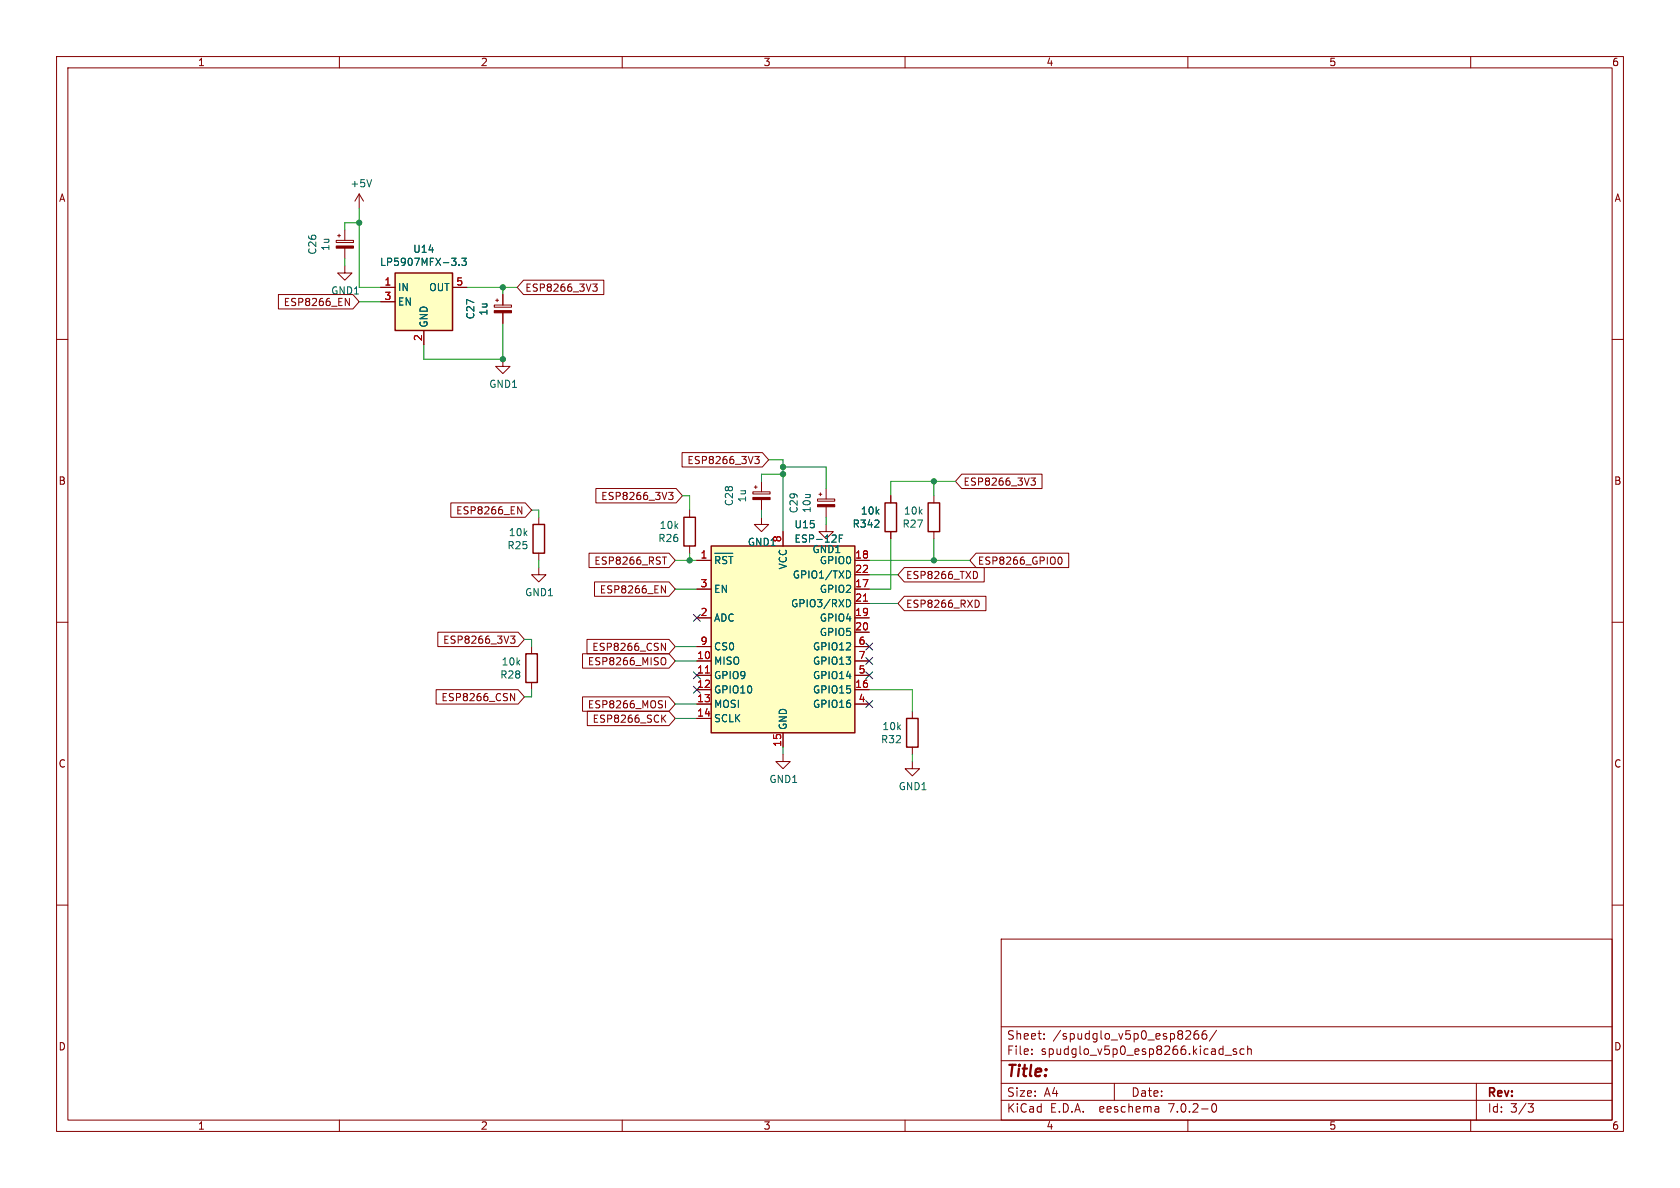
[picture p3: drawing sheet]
(kicad_sch (version 20230121) (generator eeschema)

 (paper "A4")

 (lib_symbols
  (symbol "Device:R" (pin_numbers hide) (pin_names (offset 0)) (in_bom yes) (on_board yes)
   (property "Reference" "R" (at 2.032 0 90) (effects (font (size 1.27 1.27))))
   (property "Value" "R" (at 0 0 90) (effects (font (size 1.27 1.27))))
   (property "Footprint" "" (at -1.778 0 90) (effects (font (size 1.27 1.27)) hide))
   (property "Datasheet" "~" (at 0 0 0) (effects (font (size 1.27 1.27)) hide))
   (symbol "R_0_1"
    (rectangle (start -1.016 -2.54) (end 1.016 2.54) (stroke (width 0.254) (type default)) (fill (type none))))
   (symbol "R_1_1"
    (pin passive line (at 0 3.81 270) (length 1.27) (name "~" (effects (font (size 1.27 1.27)))) (number "1" (effects (font (size 1.27 1.27)))))
    (pin passive line (at 0 -3.81 90) (length 1.27) (name "~" (effects (font (size 1.27 1.27)))) (number "2" (effects (font (size 1.27 1.27)))))))
  (symbol "RF_Module:ESP-12F" (in_bom yes) (on_board yes)
   (property "Reference" "U" (at -12.7 19.05 0) (effects (font (size 1.27 1.27)) (justify left)))
   (property "Value" "ESP-12F" (at 12.7 19.05 0) (effects (font (size 1.27 1.27)) (justify right)))
   (property "Footprint" "RF_Module:ESP-12E" (at 0 0 0) (effects (font (size 1.27 1.27)) hide))
   (property "Datasheet" "http://wiki.ai-thinker.com/_media/esp8266/esp8266_series_modules_user_manual_v1.1.pdf" (at -8.89 2.54 0) (effects (font (size 1.27 1.27)) hide))
   (symbol "ESP-12F_0_1"
    (rectangle (start -12.7 17.78) (end 12.7 -15.24) (stroke (width 0.254) (type default)) (fill (type background))))
   (symbol "ESP-12F_1_1"
    (pin input line (at -15.24 15.24 0) (length 2.54) (name "~{RST}" (effects (font (size 1.27 1.27)))) (number "1" (effects (font (size 1.27 1.27)))))
    (pin bidirectional line (at -15.24 -2.54 0) (length 2.54) (name "MISO" (effects (font (size 1.27 1.27)))) (number "10" (effects (font (size 1.27 1.27)))))
    (pin bidirectional line (at -15.24 -5.08 0) (length 2.54) (name "GPIO9" (effects (font (size 1.27 1.27)))) (number "11" (effects (font (size 1.27 1.27)))))
    (pin bidirectional line (at -15.24 -7.62 0) (length 2.54) (name "GPIO10" (effects (font (size 1.27 1.27)))) (number "12" (effects (font (size 1.27 1.27)))))
    (pin bidirectional line (at -15.24 -10.16 0) (length 2.54) (name "MOSI" (effects (font (size 1.27 1.27)))) (number "13" (effects (font (size 1.27 1.27)))))
    (pin bidirectional line (at -15.24 -12.7 0) (length 2.54) (name "SCLK" (effects (font (size 1.27 1.27)))) (number "14" (effects (font (size 1.27 1.27)))))
    (pin power_in line (at 0 -17.78 90) (length 2.54) (name "GND" (effects (font (size 1.27 1.27)))) (number "15" (effects (font (size 1.27 1.27)))))
    (pin bidirectional line (at 15.24 -7.62 180) (length 2.54) (name "GPIO15" (effects (font (size 1.27 1.27)))) (number "16" (effects (font (size 1.27 1.27)))))
    (pin bidirectional line (at 15.24 10.16 180) (length 2.54) (name "GPIO2" (effects (font (size 1.27 1.27)))) (number "17" (effects (font (size 1.27 1.27)))))
    (pin bidirectional line (at 15.24 15.24 180) (length 2.54) (name "GPIO0" (effects (font (size 1.27 1.27)))) (number "18" (effects (font (size 1.27 1.27)))))
    (pin bidirectional line (at 15.24 5.08 180) (length 2.54) (name "GPIO4" (effects (font (size 1.27 1.27)))) (number "19" (effects (font (size 1.27 1.27)))))
    (pin input line (at -15.24 5.08 0) (length 2.54) (name "ADC" (effects (font (size 1.27 1.27)))) (number "2" (effects (font (size 1.27 1.27)))))
    (pin bidirectional line (at 15.24 2.54 180) (length 2.54) (name "GPIO5" (effects (font (size 1.27 1.27)))) (number "20" (effects (font (size 1.27 1.27)))))
    (pin bidirectional line (at 15.24 7.62 180) (length 2.54) (name "GPIO3/RXD" (effects (font (size 1.27 1.27)))) (number "21" (effects (font (size 1.27 1.27)))))
    (pin bidirectional line (at 15.24 12.7 180) (length 2.54) (name "GPIO1/TXD" (effects (font (size 1.27 1.27)))) (number "22" (effects (font (size 1.27 1.27)))))
    (pin input line (at -15.24 10.16 0) (length 2.54) (name "EN" (effects (font (size 1.27 1.27)))) (number "3" (effects (font (size 1.27 1.27)))))
    (pin bidirectional line (at 15.24 -10.16 180) (length 2.54) (name "GPIO16" (effects (font (size 1.27 1.27)))) (number "4" (effects (font (size 1.27 1.27)))))
    (pin bidirectional line (at 15.24 -5.08 180) (length 2.54) (name "GPIO14" (effects (font (size 1.27 1.27)))) (number "5" (effects (font (size 1.27 1.27)))))
    (pin bidirectional line (at 15.24 0 180) (length 2.54) (name "GPIO12" (effects (font (size 1.27 1.27)))) (number "6" (effects (font (size 1.27 1.27)))))
    (pin bidirectional line (at 15.24 -2.54 180) (length 2.54) (name "GPIO13" (effects (font (size 1.27 1.27)))) (number "7" (effects (font (size 1.27 1.27)))))
    (pin power_in line (at 0 20.32 270) (length 2.54) (name "VCC" (effects (font (size 1.27 1.27)))) (number "8" (effects (font (size 1.27 1.27)))))
    (pin input line (at -15.24 0 0) (length 2.54) (name "CS0" (effects (font (size 1.27 1.27)))) (number "9" (effects (font (size 1.27 1.27)))))))
  (symbol "Regulator_Linear:LP5907MFX-3.3" (in_bom yes) (on_board yes)
   (property "Reference" "U" (at -3.81 6.35 0) (effects (font (size 1.27 1.27))))
   (property "Value" "LP5907MFX-3.3" (at 6.35 6.35 0) (effects (font (size 1.27 1.27))))
   (property "Footprint" "Package_TO_SOT_SMD:SOT-23-5" (at 0 8.89 0) (effects (font (size 1.27 1.27)) hide))
   (property "Datasheet" "http://www.ti.com/lit/ds/symlink/lp5907.pdf" (at 0 12.7 0) (effects (font (size 1.27 1.27)) hide))
   (symbol "LP5907MFX-3.3_0_1"
    (rectangle (start -5.08 -5.08) (end 5.08 5.08) (stroke (width 0.254) (type default)) (fill (type background)))
    (pin power_in line (at -7.62 2.54 0) (length 2.54) (name "IN" (effects (font (size 1.27 1.27)))) (number "1" (effects (font (size 1.27 1.27)))))
    (pin power_in line (at 0 -7.62 90) (length 2.54) (name "GND" (effects (font (size 1.27 1.27)))) (number "2" (effects (font (size 1.27 1.27)))))
    (pin input line (at -7.62 0 0) (length 2.54) (name "EN" (effects (font (size 1.27 1.27)))) (number "3" (effects (font (size 1.27 1.27)))))
    (pin no_connect line (at 5.08 0 180) (length 2.54) hide (name "NC" (effects (font (size 1.27 1.27)))) (number "4" (effects (font (size 1.27 1.27)))))
    (pin power_out line (at 7.62 2.54 180) (length 2.54) (name "OUT" (effects (font (size 1.27 1.27)))) (number "5" (effects (font (size 1.27 1.27)))))))
  (symbol "power:+5V" (power) (pin_names (offset 0)) (in_bom yes) (on_board yes)
   (property "Reference" "#PWR" (at 0 -3.81 0) (effects (font (size 1.27 1.27)) hide))
   (property "Value" "+5V" (at 0 3.556 0) (effects (font (size 1.27 1.27))))
   (property "Footprint" "" (at 0 0 0) (effects (font (size 1.27 1.27)) hide))
   (property "Datasheet" "" (at 0 0 0) (effects (font (size 1.27 1.27)) hide))
   (symbol "+5V_0_1"
    (polyline (pts (xy -0.762 1.27) (xy 0 2.54)) (stroke (width 0) (type default)) (fill (type none)))
    (polyline (pts (xy 0 0) (xy 0 2.54)) (stroke (width 0) (type default)) (fill (type none)))
    (polyline (pts (xy 0 2.54) (xy 0.762 1.27)) (stroke (width 0) (type default)) (fill (type none))))
   (symbol "+5V_1_1"
    (pin power_in line (at 0 0 90) (length 0) hide (name "+5V" (effects (font (size 1.27 1.27)))) (number "1" (effects (font (size 1.27 1.27)))))))
  (symbol "power:GND1" (power) (pin_names (offset 0)) (in_bom yes) (on_board yes)
   (property "Reference" "#PWR" (at 0 -6.35 0) (effects (font (size 1.27 1.27)) hide))
   (property "Value" "GND1" (at 0 -3.81 0) (effects (font (size 1.27 1.27))))
   (property "Footprint" "" (at 0 0 0) (effects (font (size 1.27 1.27)) hide))
   (property "Datasheet" "" (at 0 0 0) (effects (font (size 1.27 1.27)) hide))
   (symbol "GND1_0_1"
    (polyline (pts (xy 0 0) (xy 0 -1.27) (xy 1.27 -1.27) (xy 0 -2.54) (xy -1.27 -1.27) (xy 0 -1.27)) (stroke (width 0) (type default)) (fill (type none))))
   (symbol "GND1_1_1"
    (pin power_in line (at 0 0 270) (length 0) hide (name "GND1" (effects (font (size 1.27 1.27)))) (number "1" (effects (font (size 1.27 1.27)))))))
  (symbol "spudglo_driver_v3p1-rescue:CP_Small-Device" (pin_numbers hide) (pin_names (offset 0.254) hide) (in_bom yes) (on_board yes)
   (property "Reference" "C" (at 0.254 1.778 0) (effects (font (size 1.27 1.27)) (justify left)))
   (property "Value" "CP_Small-Device" (at 0.254 -2.032 0) (effects (font (size 1.27 1.27)) (justify left)))
   (property "Footprint" "" (at 0 0 0) (effects (font (size 1.27 1.27)) hide))
   (property "Datasheet" "" (at 0 0 0) (effects (font (size 1.27 1.27)) hide))
   (symbol "CP_Small-Device_0_1"
    (rectangle (start -1.524 -0.3048) (end 1.524 -0.6858) (stroke (width 0) (type default)) (fill (type outline)))
    (rectangle (start -1.524 0.6858) (end 1.524 0.3048) (stroke (width 0) (type default)) (fill (type none)))
    (polyline (pts (xy -1.27 1.524) (xy -0.762 1.524)) (stroke (width 0) (type default)) (fill (type none)))
    (polyline (pts (xy -1.016 1.27) (xy -1.016 1.778)) (stroke (width 0) (type default)) (fill (type none))))
   (symbol "CP_Small-Device_1_1"
    (pin passive line (at 0 2.54 270) (length 1.8542) (name "~" (effects (font (size 1.27 1.27)))) (number "1" (effects (font (size 1.27 1.27)))))
    (pin passive line (at 0 -2.54 90) (length 1.8542) (name "~" (effects (font (size 1.27 1.27)))) (number "2" (effects (font (size 1.27 1.27))))))))

 (junction (at 138.43 82.55) (diameter 0) (color 0 0 0 0))
 (junction (at 88.9 50.8) (diameter 0) (color 0 0 0 0))
 (junction (at 121.92 99.06) (diameter 0) (color 0 0 0 0))
 (junction (at 138.43 83.82) (diameter 0) (color 0 0 0 0))
 (junction (at 88.9 63.5) (diameter 0) (color 0 0 0 0))
 (junction (at 63.5 39.37) (diameter 0) (color 0 0 0 0))
 (junction (at 165.1 99.06) (diameter 0) (color 0 0 0 0))
 (junction (at 165.1 85.09) (diameter 0) (color 0 0 0 0))

 (no_connect (at 153.67 124.46))
 (no_connect (at 123.19 119.38))
 (no_connect (at 153.67 114.3))
 (no_connect (at 153.67 119.38))
 (no_connect (at 153.67 116.84))
 (no_connect (at 123.19 109.22))
 (no_connect (at 123.19 121.92))

 (wire (pts (xy 146.05 91.44) (xy 146.05 92.71)) (stroke (width 0) (type default)))
 (wire (pts (xy 74.93 63.5) (xy 88.9 63.5)) (stroke (width 0) (type default)))
 (wire (pts (xy 93.98 113.03) (xy 92.71 113.03)) (stroke (width 0) (type default)))
 (wire (pts (xy 63.5 36.83) (xy 63.5 39.37)) (stroke (width 0) (type default)))
 (wire (pts (xy 138.43 83.82) (xy 138.43 82.55)) (stroke (width 0) (type default)))
 (wire (pts (xy 153.67 101.6) (xy 158.75 101.6)) (stroke (width 0) (type default)))
 (wire (pts (xy 95.25 91.44) (xy 95.25 90.17)) (stroke (width 0) (type default)))
 (wire (pts (xy 153.67 104.14) (xy 157.48 104.14)) (stroke (width 0) (type default)))
 (wire (pts (xy 165.1 95.25) (xy 165.1 99.06)) (stroke (width 0) (type default)))
 (wire (pts (xy 119.38 114.3) (xy 123.19 114.3)) (stroke (width 0) (type default)))
 (wire (pts (xy 119.38 116.84) (xy 123.19 116.84)) (stroke (width 0) (type default)))
 (wire (pts (xy 161.29 121.92) (xy 161.29 125.73)) (stroke (width 0) (type default)))
 (wire (pts (xy 60.96 45.72) (xy 60.96 46.99)) (stroke (width 0) (type default)))
 (wire (pts (xy 93.98 123.19) (xy 92.71 123.19)) (stroke (width 0) (type default)))
 (wire (pts (xy 119.38 127) (xy 123.19 127)) (stroke (width 0) (type default)))
 (wire (pts (xy 134.62 90.17) (xy 134.62 91.44)) (stroke (width 0) (type default)))
 (wire (pts (xy 121.92 87.63) (xy 120.65 87.63)) (stroke (width 0) (type default)))
 (wire (pts (xy 121.92 97.79) (xy 121.92 99.06)) (stroke (width 0) (type default)))
 (wire (pts (xy 161.29 133.35) (xy 161.29 134.62)) (stroke (width 0) (type default)))
 (wire (pts (xy 138.43 132.08) (xy 138.43 133.35)) (stroke (width 0) (type default)))
 (wire (pts (xy 88.9 52.07) (xy 88.9 50.8)) (stroke (width 0) (type default)))
 (wire (pts (xy 153.67 121.92) (xy 161.29 121.92)) (stroke (width 0) (type default)))
 (wire (pts (xy 93.98 114.3) (xy 93.98 113.03)) (stroke (width 0) (type default)))
 (wire (pts (xy 153.67 106.68) (xy 158.75 106.68)) (stroke (width 0) (type default)))
 (wire (pts (xy 134.62 85.09) (xy 134.62 83.82)) (stroke (width 0) (type default)))
 (wire (pts (xy 138.43 82.55) (xy 138.43 81.28)) (stroke (width 0) (type default)))
 (wire (pts (xy 95.25 99.06) (xy 95.25 100.33)) (stroke (width 0) (type default)))
 (wire (pts (xy 121.92 90.17) (xy 121.92 87.63)) (stroke (width 0) (type default)))
 (wire (pts (xy 157.48 104.14) (xy 157.48 95.25)) (stroke (width 0) (type default)))
 (wire (pts (xy 60.96 39.37) (xy 63.5 39.37)) (stroke (width 0) (type default)))
 (wire (pts (xy 165.1 85.09) (xy 157.48 85.09)) (stroke (width 0) (type default)))
 (wire (pts (xy 165.1 85.09) (xy 165.1 87.63)) (stroke (width 0) (type default)))
 (wire (pts (xy 168.91 85.09) (xy 165.1 85.09)) (stroke (width 0) (type default)))
 (wire (pts (xy 95.25 90.17) (xy 93.98 90.17)) (stroke (width 0) (type default)))
 (wire (pts (xy 165.1 99.06) (xy 171.45 99.06)) (stroke (width 0) (type default)))
 (wire (pts (xy 119.38 124.46) (xy 123.19 124.46)) (stroke (width 0) (type default)))
 (wire (pts (xy 63.5 39.37) (xy 63.5 50.8)) (stroke (width 0) (type default)))
 (wire (pts (xy 74.93 60.96) (xy 74.93 63.5)) (stroke (width 0) (type default)))
 (wire (pts (xy 138.43 93.98) (xy 138.43 83.82)) (stroke (width 0) (type default)))
 (wire (pts (xy 138.43 81.28) (xy 135.89 81.28)) (stroke (width 0) (type default)))
 (wire (pts (xy 146.05 82.55) (xy 138.43 82.55)) (stroke (width 0) (type default)))
 (wire (pts (xy 60.96 40.64) (xy 60.96 39.37)) (stroke (width 0) (type default)))
 (wire (pts (xy 63.5 53.34) (xy 67.31 53.34)) (stroke (width 0) (type default)))
 (wire (pts (xy 153.67 99.06) (xy 165.1 99.06)) (stroke (width 0) (type default)))
 (wire (pts (xy 121.92 99.06) (xy 123.19 99.06)) (stroke (width 0) (type default)))
 (wire (pts (xy 157.48 85.09) (xy 157.48 87.63)) (stroke (width 0) (type default)))
 (wire (pts (xy 88.9 57.15) (xy 88.9 63.5)) (stroke (width 0) (type default)))
 (wire (pts (xy 88.9 50.8) (xy 82.55 50.8)) (stroke (width 0) (type default)))
 (wire (pts (xy 119.38 104.14) (xy 123.19 104.14)) (stroke (width 0) (type default)))
 (wire (pts (xy 93.98 121.92) (xy 93.98 123.19)) (stroke (width 0) (type default)))
 (wire (pts (xy 146.05 86.36) (xy 146.05 82.55)) (stroke (width 0) (type default)))
 (wire (pts (xy 119.38 99.06) (xy 121.92 99.06)) (stroke (width 0) (type default)))
 (wire (pts (xy 88.9 50.8) (xy 91.44 50.8)) (stroke (width 0) (type default)))
 (wire (pts (xy 63.5 50.8) (xy 67.31 50.8)) (stroke (width 0) (type default)))
 (wire (pts (xy 134.62 83.82) (xy 138.43 83.82)) (stroke (width 0) (type default)))

 (global_label "ESP8266_MISO" (shape input) (at 119.38 116.84 180) (fields_autoplaced) (effects (font (size 1.27 1.27)) (justify right))
  (property "Intersheetrefs" "${INTERSHEET_REFS}" (at 102.4439 116.84 0) (effects (font (size 1.27 1.27)) (justify right) hide)))
 (global_label "ESP8266_3V3" (shape input) (at 120.65 87.63 180) (fields_autoplaced) (effects (font (size 1.27 1.27)) (justify right))
  (property "Intersheetrefs" "${INTERSHEET_REFS}" (at 104.8025 87.63 0) (effects (font (size 1.27 1.27)) (justify right) hide)))
 (global_label "ESP8266_RST" (shape input) (at 119.38 99.06 180) (fields_autoplaced) (effects (font (size 1.27 1.27)) (justify right))
  (property "Intersheetrefs" "${INTERSHEET_REFS}" (at 103.593 99.06 0) (effects (font (size 1.27 1.27)) (justify right) hide)))
 (global_label "ESP8266_3V3" (shape input) (at 91.44 50.8 0) (fields_autoplaced) (effects (font (size 1.27 1.27)) (justify left))
  (property "Intersheetrefs" "${INTERSHEET_REFS}" (at 107.2875 50.8 0) (effects (font (size 1.27 1.27)) (justify left) hide)))
 (global_label "ESP8266_EN" (shape input) (at 93.98 90.17 180) (fields_autoplaced) (effects (font (size 1.27 1.27)) (justify right))
  (property "Intersheetrefs" "${INTERSHEET_REFS}" (at 79.1606 90.17 0) (effects (font (size 1.27 1.27)) (justify right) hide)))
 (global_label "ESP8266_CSN" (shape input) (at 92.71 123.19 180) (fields_autoplaced) (effects (font (size 1.27 1.27)) (justify right))
  (property "Intersheetrefs" "${INTERSHEET_REFS}" (at 76.5601 123.19 0) (effects (font (size 1.27 1.27)) (justify right) hide)))
 (global_label "ESP8266_3V3" (shape input) (at 135.89 81.28 180) (fields_autoplaced) (effects (font (size 1.27 1.27)) (justify right))
  (property "Intersheetrefs" "${INTERSHEET_REFS}" (at 120.0425 81.28 0) (effects (font (size 1.27 1.27)) (justify right) hide)))
 (global_label "ESP8266_TXD" (shape input) (at 158.75 101.6 0) (fields_autoplaced) (effects (font (size 1.27 1.27)) (justify left))
  (property "Intersheetrefs" "${INTERSHEET_REFS}" (at 174.537 101.6 0) (effects (font (size 1.27 1.27)) (justify left) hide)))
 (global_label "ESP8266_SCK" (shape input) (at 119.38 127 180) (fields_autoplaced) (effects (font (size 1.27 1.27)) (justify right))
  (property "Intersheetrefs" "${INTERSHEET_REFS}" (at 103.2906 127 0) (effects (font (size 1.27 1.27)) (justify right) hide)))
 (global_label "ESP8266_GPIO0" (shape input) (at 171.45 99.06 0) (fields_autoplaced) (effects (font (size 1.27 1.27)) (justify left))
  (property "Intersheetrefs" "${INTERSHEET_REFS}" (at 189.4747 99.06 0) (effects (font (size 1.27 1.27)) (justify left) hide)))
 (global_label "ESP8266_CSN" (shape input) (at 119.38 114.3 180) (fields_autoplaced) (effects (font (size 1.27 1.27)) (justify right))
  (property "Intersheetrefs" "${INTERSHEET_REFS}" (at 103.2301 114.3 0) (effects (font (size 1.27 1.27)) (justify right) hide)))
 (global_label "ESP8266_3V3" (shape input) (at 92.71 113.03 180) (fields_autoplaced) (effects (font (size 1.27 1.27)) (justify right))
  (property "Intersheetrefs" "${INTERSHEET_REFS}" (at 76.8625 113.03 0) (effects (font (size 1.27 1.27)) (justify right) hide)))
 (global_label "ESP8266_RXD" (shape input) (at 158.75 106.68 0) (fields_autoplaced) (effects (font (size 1.27 1.27)) (justify left))
  (property "Intersheetrefs" "${INTERSHEET_REFS}" (at 174.8394 106.68 0) (effects (font (size 1.27 1.27)) (justify left) hide)))
 (global_label "ESP8266_3V3" (shape input) (at 168.91 85.09 0) (fields_autoplaced) (effects (font (size 1.27 1.27)) (justify left))
  (property "Intersheetrefs" "${INTERSHEET_REFS}" (at 184.7575 85.09 0) (effects (font (size 1.27 1.27)) (justify left) hide)))
 (global_label "ESP8266_EN" (shape input) (at 119.38 104.14 180) (fields_autoplaced) (effects (font (size 1.27 1.27)) (justify right))
  (property "Intersheetrefs" "${INTERSHEET_REFS}" (at 104.5606 104.14 0) (effects (font (size 1.27 1.27)) (justify right) hide)))
 (global_label "ESP8266_EN" (shape input) (at 63.5 53.34 180) (fields_autoplaced) (effects (font (size 1.27 1.27)) (justify right))
  (property "Intersheetrefs" "${INTERSHEET_REFS}" (at 48.6806 53.34 0) (effects (font (size 1.27 1.27)) (justify right) hide)))
 (global_label "ESP8266_MOSI" (shape input) (at 119.38 124.46 180) (fields_autoplaced) (effects (font (size 1.27 1.27)) (justify right))
  (property "Intersheetrefs" "${INTERSHEET_REFS}" (at 102.4439 124.46 0) (effects (font (size 1.27 1.27)) (justify right) hide)))

 (symbol (lib_id "RF_Module:ESP-12F") (at 138.43 114.3 0) (unit 1) (in_bom yes) (on_board yes) (dnp no) (fields_autoplaced)
  (property "Reference" "U15" (at 140.3859 92.71 0) (effects (font (size 1.27 1.27)) (justify left)))
  (property "Value" "ESP-12F" (at 140.3859 95.25 0) (effects (font (size 1.27 1.27)) (justify left)))
  (property "Footprint" "RF_Module:ESP-12E" (at 138.43 114.3 0) (effects (font (size 1.27 1.27)) hide))
  (property "Datasheet" "http://wiki.ai-thinker.com/_media/esp8266/esp8266_series_modules_user_manual_v1.1.pdf" (at 129.54 111.76 0) (effects (font (size 1.27 1.27)) hide)) (pin "1") (pin "10") (pin "11") (pin "12") (pin "13") (pin "14") (pin "15") (pin "16") (pin "17") (pin "18") (pin "19") (pin "2") (pin "20") (pin "21") (pin "22") (pin "3") (pin "4") (pin "5") (pin "6") (pin "7") (pin "8") (pin "9")
  (instances (project "spudglo_driver_v5p0" (path "" (reference "U15") (unit 1)))))

 (symbol (lib_id "power:GND1") (at 146.05 92.71 0) (unit 1) (in_bom yes) (on_board yes) (dnp no)
  (property "Reference" "#PWR0142" (at 146.05 99.06 0) (effects (font (size 1.27 1.27)) hide))
  (property "Value" "GND1" (at 146.177 97.1042 0) (effects (font (size 1.27 1.27))))
  (property "Footprint" "" (at 146.05 92.71 0) (effects (font (size 1.27 1.27)) hide))
  (property "Datasheet" "" (at 146.05 92.71 0) (effects (font (size 1.27 1.27)) hide)) (pin "1")
  (instances (project "spudglo_v4p4_micro" (path "" (reference "#PWR0142") (unit 1))) (project "spudglo_driver_v5p0" (path "" (reference "#PWR0142") (unit 1)) (path "" (reference "#PWR047") (unit 1)))))

 (symbol (lib_id "power:GND1") (at 138.43 133.35 0) (unit 1) (in_bom yes) (on_board yes) (dnp no)
  (property "Reference" "#PWR0140" (at 138.43 139.7 0) (effects (font (size 1.27 1.27)) hide))
  (property "Value" "GND1" (at 138.557 137.7442 0) (effects (font (size 1.27 1.27))))
  (property "Footprint" "" (at 138.43 133.35 0) (effects (font (size 1.27 1.27)) hide))
  (property "Datasheet" "" (at 138.43 133.35 0) (effects (font (size 1.27 1.27)) hide)) (pin "1")
  (instances (project "spudglo_v4p4_micro" (path "" (reference "#PWR0140") (unit 1))) (project "spudglo_driver_v5p0" (path "" (reference "#PWR0140") (unit 1)) (path "" (reference "#PWR0160") (unit 1)))))

 (symbol (lib_id "Regulator_Linear:LP5907MFX-3.3") (at 74.93 53.34 0) (unit 1) (in_bom yes) (on_board yes) (dnp no)
  (property "Reference" "U11" (at 74.93 44.0182 0) (effects (font (size 1.27 1.27))))
  (property "Value" "LP5907MFX-3.3" (at 74.93 46.3296 0) (effects (font (size 1.27 1.27))))
  (property "Footprint" "Package_TO_SOT_SMD:SOT-23-5" (at 74.93 44.45 0) (effects (font (size 1.27 1.27)) hide))
  (property "Datasheet" "http://www.ti.com/lit/ds/symlink/lp5907.pdf" (at 74.93 40.64 0) (effects (font (size 1.27 1.27)) hide)) (pin "1") (pin "2") (pin "3") (pin "4") (pin "5")
  (instances (project "spudglo_v4p4_micro" (path "" (reference "U11") (unit 1))) (project "spudglo_driver_v5p0" (path "" (reference "U11") (unit 1)) (path "" (reference "U14") (unit 1)))))

 (symbol (lib_id "Device:R") (at 161.29 129.54 180) (unit 1) (in_bom yes) (on_board yes) (dnp no)
  (property "Reference" "R31" (at 159.512 130.7084 0) (effects (font (size 1.27 1.27)) (justify left)))
  (property "Value" "10k" (at 159.512 128.397 0) (effects (font (size 1.27 1.27)) (justify left)))
  (property "Footprint" "Resistor_SMD:R_0603_1608Metric_Pad0.98x0.95mm_HandSolder" (at 163.068 129.54 90) (effects (font (size 1.27 1.27)) hide))
  (property "Datasheet" "~" (at 161.29 129.54 0) (effects (font (size 1.27 1.27)) hide)) (pin "1") (pin "2")
  (instances (project "spudglo_v4p4_micro" (path "" (reference "R31") (unit 1))) (project "spudglo_driver_v5p0" (path "" (reference "R31") (unit 1)) (path "" (reference "R32") (unit 1)))))

 (symbol (lib_id "spudglo_driver_v3p1-rescue:CP_Small-Device") (at 134.62 87.63 0) (unit 1) (in_bom yes) (on_board yes) (dnp no)
  (property "Reference" "C15" (at 128.905 87.63 90) (effects (font (size 1.27 1.27))))
  (property "Value" "1u" (at 131.2164 87.63 90) (effects (font (size 1.27 1.27))))
  (property "Footprint" "Capacitor_SMD:C_0603_1608Metric_Pad1.08x0.95mm_HandSolder" (at 134.62 87.63 0) (effects (font (size 1.27 1.27)) hide))
  (property "Datasheet" "~" (at 134.62 87.63 0) (effects (font (size 1.27 1.27)) hide)) (pin "1") (pin "2")
  (instances (project "spudglo_v4p4_micro" (path "" (reference "C15") (unit 1))) (project "spudglo_driver_v5p0" (path "" (reference "C15") (unit 1)) (path "" (reference "C28") (unit 1)))))

 (symbol (lib_id "Device:R") (at 93.98 118.11 180) (unit 1) (in_bom yes) (on_board yes) (dnp no)
  (property "Reference" "R31" (at 92.202 119.2784 0) (effects (font (size 1.27 1.27)) (justify left)))
  (property "Value" "10k" (at 92.202 116.967 0) (effects (font (size 1.27 1.27)) (justify left)))
  (property "Footprint" "Resistor_SMD:R_0603_1608Metric_Pad0.98x0.95mm_HandSolder" (at 95.758 118.11 90) (effects (font (size 1.27 1.27)) hide))
  (property "Datasheet" "~" (at 93.98 118.11 0) (effects (font (size 1.27 1.27)) hide)) (pin "1") (pin "2")
  (instances (project "spudglo_v4p4_micro" (path "" (reference "R31") (unit 1))) (project "spudglo_driver_v5p0" (path "" (reference "R31") (unit 1)) (path "" (reference "R28") (unit 1)))))

 (symbol (lib_id "power:GND1") (at 161.29 134.62 0) (unit 1) (in_bom yes) (on_board yes) (dnp no)
  (property "Reference" "#PWR0140" (at 161.29 140.97 0) (effects (font (size 1.27 1.27)) hide))
  (property "Value" "GND1" (at 161.417 139.0142 0) (effects (font (size 1.27 1.27))))
  (property "Footprint" "" (at 161.29 134.62 0) (effects (font (size 1.27 1.27)) hide))
  (property "Datasheet" "" (at 161.29 134.62 0) (effects (font (size 1.27 1.27)) hide)) (pin "1")
  (instances (project "spudglo_v4p4_micro" (path "" (reference "#PWR0140") (unit 1))) (project "spudglo_driver_v5p0" (path "" (reference "#PWR0140") (unit 1)) (path "" (reference "#PWR0161") (unit 1)))))

 (symbol (lib_id "power:+5V") (at 63.5 36.83 0) (unit 1) (in_bom yes) (on_board yes) (dnp no)
  (property "Reference" "#PWR0145" (at 63.5 40.64 0) (effects (font (size 1.27 1.27)) hide))
  (property "Value" "+5V" (at 63.881 32.4358 0) (effects (font (size 1.27 1.27))))
  (property "Footprint" "" (at 63.5 36.83 0) (effects (font (size 1.27 1.27)) hide))
  (property "Datasheet" "" (at 63.5 36.83 0) (effects (font (size 1.27 1.27)) hide)) (pin "1")
  (instances (project "spudglo_v4p4_micro" (path "" (reference "#PWR0145") (unit 1))) (project "spudglo_driver_v5p0" (path "" (reference "#PWR0145") (unit 1)) (path "" (reference "#PWR043") (unit 1)))))

 (symbol (lib_id "spudglo_driver_v3p1-rescue:CP_Small-Device") (at 88.9 54.61 0) (unit 1) (in_bom yes) (on_board yes) (dnp no)
  (property "Reference" "C18" (at 83.185 54.61 90) (effects (font (size 1.27 1.27))))
  (property "Value" "1u" (at 85.4964 54.61 90) (effects (font (size 1.27 1.27))))
  (property "Footprint" "Capacitor_SMD:C_0603_1608Metric_Pad1.08x0.95mm_HandSolder" (at 88.9 54.61 0) (effects (font (size 1.27 1.27)) hide))
  (property "Datasheet" "~" (at 88.9 54.61 0) (effects (font (size 1.27 1.27)) hide)) (pin "1") (pin "2")
  (instances (project "spudglo_v4p4_micro" (path "" (reference "C18") (unit 1))) (project "spudglo_driver_v5p0" (path "" (reference "C18") (unit 1)) (path "" (reference "C27") (unit 1)))))

 (symbol (lib_id "power:GND1") (at 134.62 91.44 0) (unit 1) (in_bom yes) (on_board yes) (dnp no)
  (property "Reference" "#PWR0142" (at 134.62 97.79 0) (effects (font (size 1.27 1.27)) hide))
  (property "Value" "GND1" (at 134.747 95.8342 0) (effects (font (size 1.27 1.27))))
  (property "Footprint" "" (at 134.62 91.44 0) (effects (font (size 1.27 1.27)) hide))
  (property "Datasheet" "" (at 134.62 91.44 0) (effects (font (size 1.27 1.27)) hide)) (pin "1")
  (instances (project "spudglo_v4p4_micro" (path "" (reference "#PWR0142") (unit 1))) (project "spudglo_driver_v5p0" (path "" (reference "#PWR0142") (unit 1)) (path "" (reference "#PWR045") (unit 1)))))

 (symbol (lib_id "spudglo_driver_v3p1-rescue:CP_Small-Device") (at 60.96 43.18 0) (unit 1) (in_bom yes) (on_board yes) (dnp no)
  (property "Reference" "C15" (at 55.245 43.18 90) (effects (font (size 1.27 1.27))))
  (property "Value" "1u" (at 57.5564 43.18 90) (effects (font (size 1.27 1.27))))
  (property "Footprint" "Capacitor_SMD:C_0603_1608Metric_Pad1.08x0.95mm_HandSolder" (at 60.96 43.18 0) (effects (font (size 1.27 1.27)) hide))
  (property "Datasheet" "~" (at 60.96 43.18 0) (effects (font (size 1.27 1.27)) hide)) (pin "1") (pin "2")
  (instances (project "spudglo_v4p4_micro" (path "" (reference "C15") (unit 1))) (project "spudglo_driver_v5p0" (path "" (reference "C15") (unit 1)) (path "" (reference "C26") (unit 1)))))

 (symbol (lib_id "Device:R") (at 157.48 91.44 180) (unit 1) (in_bom yes) (on_board yes) (dnp no)
  (property "Reference" "R31" (at 155.702 92.6084 0) (effects (font (size 1.27 1.27)) (justify left)))
  (property "Value" "10k" (at 155.702 90.297 0) (effects (font (size 1.27 1.27)) (justify left)))
  (property "Footprint" "Resistor_SMD:R_0603_1608Metric_Pad0.98x0.95mm_HandSolder" (at 159.258 91.44 90) (effects (font (size 1.27 1.27)) hide))
  (property "Datasheet" "~" (at 157.48 91.44 0) (effects (font (size 1.27 1.27)) hide)) (pin "1") (pin "2")
  (instances (project "spudglo_v4p4_micro" (path "" (reference "R31") (unit 1))) (project "spudglo_driver_v5p0" (path "" (reference "R31") (unit 1)) (path "" (reference "R342") (unit 1)))))

 (symbol (lib_id "power:GND1") (at 88.9 63.5 0) (unit 1) (in_bom yes) (on_board yes) (dnp no)
  (property "Reference" "#PWR0142" (at 88.9 69.85 0) (effects (font (size 1.27 1.27)) hide))
  (property "Value" "GND1" (at 89.027 67.8942 0) (effects (font (size 1.27 1.27))))
  (property "Footprint" "" (at 88.9 63.5 0) (effects (font (size 1.27 1.27)) hide))
  (property "Datasheet" "" (at 88.9 63.5 0) (effects (font (size 1.27 1.27)) hide)) (pin "1")
  (instances (project "spudglo_v4p4_micro" (path "" (reference "#PWR0142") (unit 1))) (project "spudglo_driver_v5p0" (path "" (reference "#PWR0142") (unit 1)) (path "" (reference "#PWR044") (unit 1)))))

 (symbol (lib_id "spudglo_driver_v3p1-rescue:CP_Small-Device") (at 146.05 88.9 0) (unit 1) (in_bom yes) (on_board yes) (dnp no)
  (property "Reference" "C15" (at 140.335 88.9 90) (effects (font (size 1.27 1.27))))
  (property "Value" "10u" (at 142.6464 88.9 90) (effects (font (size 1.27 1.27))))
  (property "Footprint" "Capacitor_SMD:C_0603_1608Metric_Pad1.08x0.95mm_HandSolder" (at 146.05 88.9 0) (effects (font (size 1.27 1.27)) hide))
  (property "Datasheet" "~" (at 146.05 88.9 0) (effects (font (size 1.27 1.27)) hide)) (pin "1") (pin "2")
  (instances (project "spudglo_v4p4_micro" (path "" (reference "C15") (unit 1))) (project "spudglo_driver_v5p0" (path "" (reference "C15") (unit 1)) (path "" (reference "C29") (unit 1)))))

 (symbol (lib_id "Device:R") (at 95.25 95.25 180) (unit 1) (in_bom yes) (on_board yes) (dnp no)
  (property "Reference" "R31" (at 93.472 96.4184 0) (effects (font (size 1.27 1.27)) (justify left)))
  (property "Value" "10k" (at 93.472 94.107 0) (effects (font (size 1.27 1.27)) (justify left)))
  (property "Footprint" "Resistor_SMD:R_0603_1608Metric_Pad0.98x0.95mm_HandSolder" (at 97.028 95.25 90) (effects (font (size 1.27 1.27)) hide))
  (property "Datasheet" "~" (at 95.25 95.25 0) (effects (font (size 1.27 1.27)) hide)) (pin "1") (pin "2")
  (instances (project "spudglo_v4p4_micro" (path "" (reference "R31") (unit 1))) (project "spudglo_driver_v5p0" (path "" (reference "R31") (unit 1)) (path "" (reference "R25") (unit 1)))))

 (symbol (lib_id "Device:R") (at 121.92 93.98 180) (unit 1) (in_bom yes) (on_board yes) (dnp no)
  (property "Reference" "R31" (at 120.142 95.1484 0) (effects (font (size 1.27 1.27)) (justify left)))
  (property "Value" "10k" (at 120.142 92.837 0) (effects (font (size 1.27 1.27)) (justify left)))
  (property "Footprint" "Resistor_SMD:R_0603_1608Metric_Pad0.98x0.95mm_HandSolder" (at 123.698 93.98 90) (effects (font (size 1.27 1.27)) hide))
  (property "Datasheet" "~" (at 121.92 93.98 0) (effects (font (size 1.27 1.27)) hide)) (pin "1") (pin "2")
  (instances (project "spudglo_v4p4_micro" (path "" (reference "R31") (unit 1))) (project "spudglo_driver_v5p0" (path "" (reference "R31") (unit 1)) (path "" (reference "R26") (unit 1)))))

 (symbol (lib_id "power:GND1") (at 60.96 46.99 0) (unit 1) (in_bom yes) (on_board yes) (dnp no)
  (property "Reference" "#PWR0142" (at 60.96 53.34 0) (effects (font (size 1.27 1.27)) hide))
  (property "Value" "GND1" (at 61.087 51.3842 0) (effects (font (size 1.27 1.27))))
  (property "Footprint" "" (at 60.96 46.99 0) (effects (font (size 1.27 1.27)) hide))
  (property "Datasheet" "" (at 60.96 46.99 0) (effects (font (size 1.27 1.27)) hide)) (pin "1")
  (instances (project "spudglo_v4p4_micro" (path "" (reference "#PWR0142") (unit 1))) (project "spudglo_driver_v5p0" (path "" (reference "#PWR0142") (unit 1)) (path "" (reference "#PWR020") (unit 1)))))

 (symbol (lib_id "power:GND1") (at 95.25 100.33 0) (unit 1) (in_bom yes) (on_board yes) (dnp no)
  (property "Reference" "#PWR0142" (at 95.25 106.68 0) (effects (font (size 1.27 1.27)) hide))
  (property "Value" "GND1" (at 95.377 104.7242 0) (effects (font (size 1.27 1.27))))
  (property "Footprint" "" (at 95.25 100.33 0) (effects (font (size 1.27 1.27)) hide))
  (property "Datasheet" "" (at 95.25 100.33 0) (effects (font (size 1.27 1.27)) hide)) (pin "1")
  (instances (project "spudglo_v4p4_micro" (path "" (reference "#PWR0142") (unit 1))) (project "spudglo_driver_v5p0" (path "" (reference "#PWR0142") (unit 1)) (path "" (reference "#PWR046") (unit 1)))))

 (symbol (lib_id "Device:R") (at 165.1 91.44 180) (unit 1) (in_bom yes) (on_board yes) (dnp no)
  (property "Reference" "R31" (at 163.322 92.6084 0) (effects (font (size 1.27 1.27)) (justify left)))
  (property "Value" "10k" (at 163.322 90.297 0) (effects (font (size 1.27 1.27)) (justify left)))
  (property "Footprint" "Resistor_SMD:R_0603_1608Metric_Pad0.98x0.95mm_HandSolder" (at 166.878 91.44 90) (effects (font (size 1.27 1.27)) hide))
  (property "Datasheet" "~" (at 165.1 91.44 0) (effects (font (size 1.27 1.27)) hide)) (pin "1") (pin "2")
  (instances (project "spudglo_v4p4_micro" (path "" (reference "R31") (unit 1))) (project "spudglo_driver_v5p0" (path "" (reference "R31") (unit 1)) (path "" (reference "R27") (unit 1))))))
